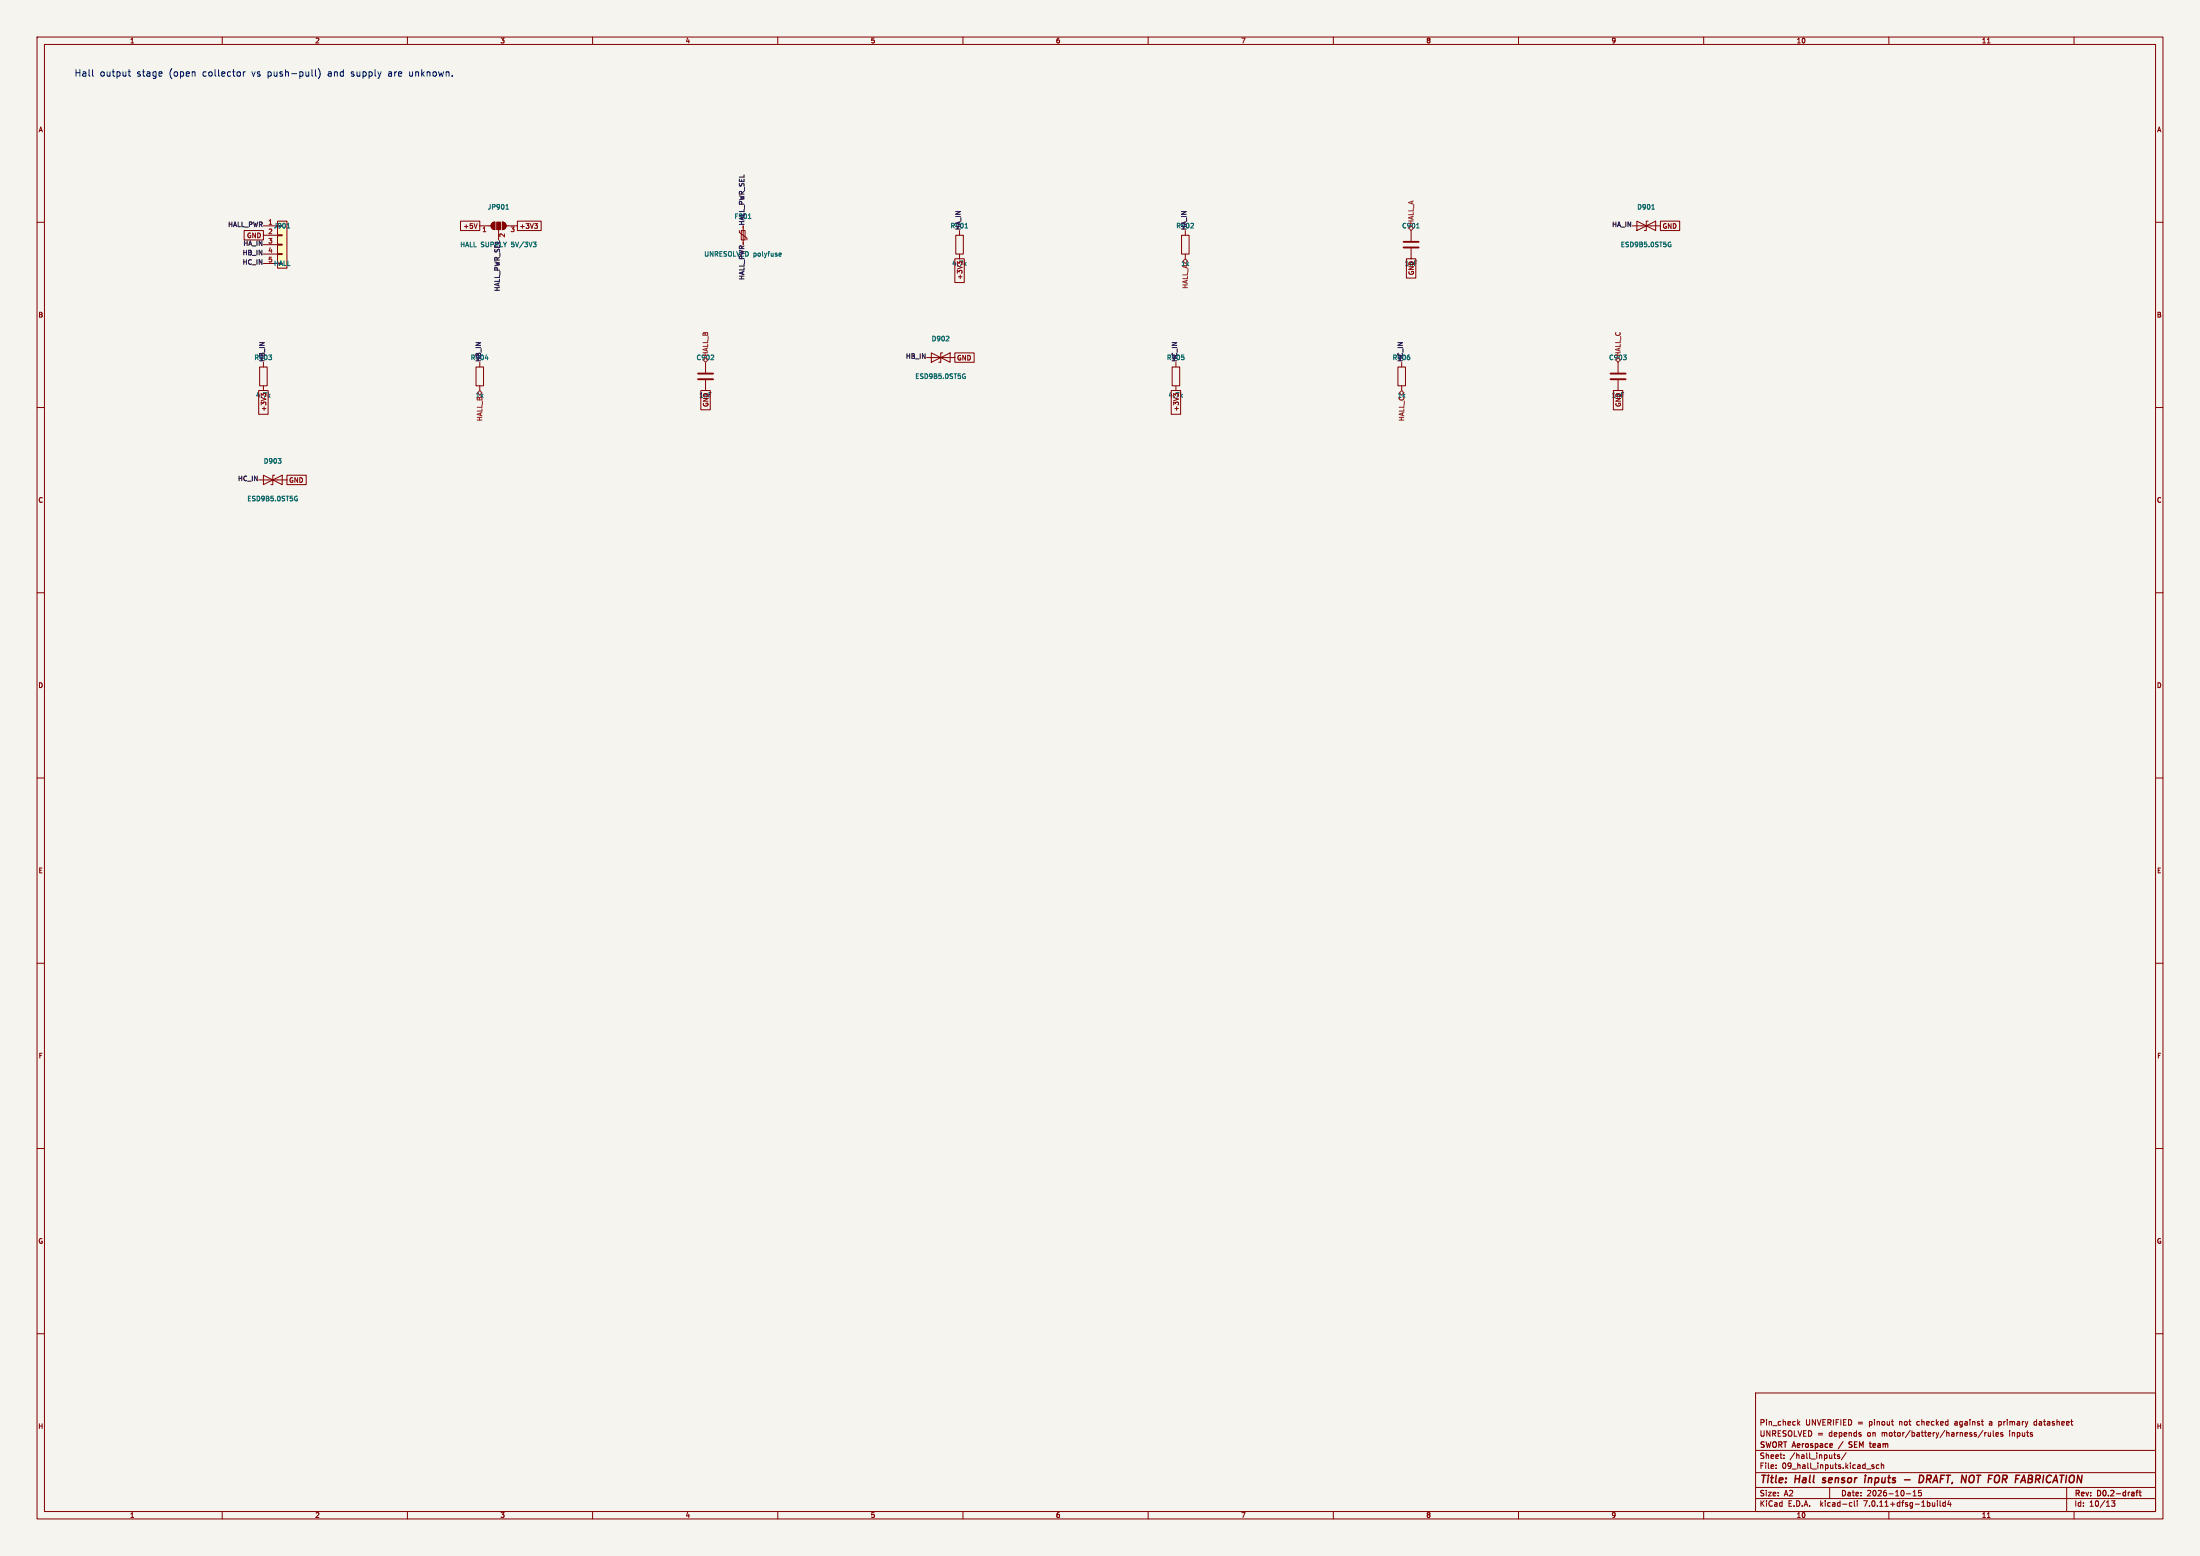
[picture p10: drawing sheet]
<svg xmlns="http://www.w3.org/2000/svg" width="594mm" height="420mm" viewBox="0 0 594 420" stroke-linecap="round" stroke-linejoin="round" font-family="sans-serif">
<path d="M0 0h594v420h-594z" fill="#f5f4ef" stroke="#f5f4ef" stroke-width=".27"/>
<g fill="none" stroke="#840000" stroke-width=".27">
<path d="M10 10h574v400h-574zM12 12h570v396h-570zM60 10v2M110 10v2M160 10v2M210 10v2M260 10v2M310 10v2M360 10v2M410 10v2M460 10v2M510 10v2"/>
<path d="M536.6 11.6h.7M560 10v2M10 60h2M74.9 59.7h2.6v12.7h-2.6zM124.3 59.7h5.2v2.5h-5.2zM135.6 59.9a1.02 1.02 0 0 1 1 1.1 1.02 1.02 0 0 1-1 1zM139.7 59.7h6.4v2.5h-6.4zM442 59.7l2.5 1.3-2.5 1.2zM445 59.7h-.5v2.5h-.5M448.3 59.7h5.2v2.5h-5.2zM582 60h2M65.9 62.2h5.2v2.6h-5.2z"/>
<path d="M71.1 61h3.8M71.1 63.5h3.8M71.1 66h3.8M71.1 68.6h3.8M71.1 71.1h3.8M74.9 68.5h1.3v.2h-1.3zM74.9 65.9h1.3v.3h-1.3zM74.9 63.4h1.3v.2h-1.3zM128.8 60.4l-.4 1.2M129.5 61h3.1M132.9 60.2l.7-.3v2.1a1.02 1.02 0 0 1-.9-.7 1.02 1.02 0 0 1 .2-1.1zM134.6 62v2.8"/>
<path d="M136.7 61h3M144.3 60.4h.8l-.4 .4M144.9 60.8l.2 .3-.2 .5M199.6 62.2v.5l2.1 1.6v.5M200.2 62.2h1v2.6h-1zM200.7 61v5M257.8 69.9h2.5v6.4h-2.5zM258.1 63.5h2v5.1h-2zM259.1 62.2v1.3M259.1 68.6v1.3M319 63.5h2.1v5.1h-2.1zM320 62.2v1.3"/>
<path d="M320 68.6v1.3M379.7 69.9h2.6v5.2h-2.6zM381 62.2v2.8M381 67.1v2.8M440.7 61h7.6M444.5 61l2.5-1.3v2.5zM70.1 99.1h2v5h-2zM71.1 97.8v1.3M128.5 99.1h2.1v5h-2.1zM129.5 97.8v1.3M190.5 97.8v2.8M250.2 96.5h7.6"/>
<path d="M251.5 95.3l2.5 1.2-2.5 1.3zM254 96.5l2.5-1.2v2.5zM254.5 95.3h-.5v2.5h-.5M257.8 95.3h5.2v2.5h-5.2zM316.5 99.1h2v5h-2zM317.5 97.8v1.3M377.4 99.1h2.1v5h-2.1zM378.5 97.8v1.3M436.9 97.8v2.8M10 110h2M69.8 105.4h2.6v6.4h-2.6zM71.1 104.1v1.3"/>
<path d="M129.5 104.1v1.3M189.2 105.4h2.6v5.2h-2.6zM190.5 102.6v2.8M316.2 105.4h2.6v6.4h-2.6zM317.5 104.1v1.3M378.5 104.1v1.3M435.6 105.4h2.5v5.2h-2.5zM436.9 102.6v2.8M582 110h2M69.8 129.5h7.7M71.1 128.3l2.6 1.2-2.6 1.3zM73.7 129.5l2.5-1.2v2.5z"/>
<path d="M74.2 128.3h-.5v2.5h-.5M77.5 128.3h5.2v2.5h-5.2zM10 160h2M582 160h2M10 210h2M582 210h2M10 260h2M582 260h2M10 310h2M582 310h2M10 360h2M474 376h108v32h-108z"/>
<path d="M582 360h2M474 397.5h108M474 391.5h108M479.5 396.2v.2M479.5 395.4v.2M481.7 393.5v.2M481.7 392.7v.2M485.4 383.2v1.5M485.5 384.1l.5 .6M486 383.7l-.6 .5M495.1 392.7h.6M495.3 392.2v1.3l.4 .2"/>
<path d="M496.7 392.7h-.4l-.2 .2 .1 .2 .5 .1v.4h-.6M498.5 392.1l-1.3 1.9M502.5 387.2v.4M504 396.5h1.1M506 395.4h-.4l-.2 .2 .1 .2 .5 .1v.4h-.6M507.3 395.4h-.4l-.3 .3 .1 .6h.6M508 395.5l.5-.1 .1 1M508 394.9v1.5M510.7 383.7h.5M511.1 384.7h.1M535.4 386.1l-1.3 1.9M535.9 386.7v1"/>
<path d="M536.3 386.7l-.4 .3M536.8 386.7l.1 .9 .6-.1M537.2 384.2v.4M537.5 386.7v1M538.2 386.2v1.3l.2 .2M538.9 387.2l.7-.2-.1-.3h-.4l-.2 .2 .1 .7h.5M539.7 384.6l.4 .1M539.7 383.7v1.5M540.1 383.7h-.4M540.7 386.7h-.3l-.2 .2v.2l.5 .1v.4h-.5M549.7 383.7l-.5 .3v.5l.5 .2M60 408v2"/>
<path d="M110 408v2M160 408v2M210 408v2M260 408v2M310 408v2M360 408v2M410 408v2M460 408v2M474 404.5h108M474 401.5h108M494 401.5v3M499.6 405.6h.4"/>
<path d="M500 406.5l-.4 .1M500.7 405.1v1.3l.2 .2M501.5 405.1v.1M501.5 405.6v1M510 408v2M514.7 403.2h1.2M516.5 403.8h.9M516.5 402.7l.5-.4v1.5M518.7 402.3h-.7v.7l.7-.1v.7l-.2 .2-.5-.2M523.1 405.1v.1M523.1 405.6v1M523.8 405.1v1.3l.2 .2"/>
<path d="M525.2 405.6h-.4l-.3 .3 .2 .6h.5M525.2 405.1v1.5M526.2 405l-.3 1.1h.9M526.6 405.6v1M536.6 409.6h.7M558 401.5v6.5M560 408v2M570.1 405.1h.9l-.5 .5 .5 .2v.6l-.3 .2-.6-.2"/>
</g>
<path d="M497.6 389.1l-1.3 1.9M499.2 390.6h.7M500.1 389.2h-.6l-.3 .3 .1 .3 .6 .2M506.2 389.7l-.5 .2 .1 .7 .4 .1M506.4 390l-.7 .2M576.7 402.8h.6M577.3 402.3l-.4 .2v1.3M577.6 402.8h.5M577.8 402.3v1.3l.3 .2" fill="none" stroke="#840000" stroke-width=".3"/>
<path d="M492.3 399l-.1 .4M503.6 398.9l-.2 1.3M503.7 398.2v.2M514.2 399.4h1.5M520.2 399.2h.8M521.1 398.2h-.7l-.3 2M532.3 398.2h.3l.4 .3M533 399.5l-.2 .4-.4 .3M548.6 399.2l.2 .3-.2 .5M548.6 398.3l.2 .3-.2 .4M492 400.1l.2 .1M518.1 400.2l.3-2a1 1 0 0 1 1.1 .7 1 1 0 0 1-.6 1.2l-.3 .1" fill="none" stroke="#840000" stroke-width=".4"/>
<g fill="none" stroke="#006464" stroke-width=".27">
<path d="M136.6 56.5h.7M136.8 55.4l.1-.2v1.3M202.1 59h.7M446 56.5h.7M77.5 61.5h.8M144 65.3h.7l-.4 .5M144.5 65.8l.2 .3-.2 .5M210.4 69.1h.5M210.4 68.4l.4-.1 .1 .3-.6 .1M260.6 61.5h.7M382.5 61.5h.7M450.8 65.3l.3 .1"/>
<path d="M450.9 66.1h.3v.4l-.4 .1M131 96.7h.8M260.3 100.9l.3 .1M260.4 101.6h.3v.5l-.4 .1M79.9 133.9l.4 .1M80.1 134.7h.2v.4l-.4 .1"/>
</g>
<path d="M379 66.8h4M379 65.3h4M188.5 102.4h4M188.5 100.8h4M434.8 102.4h4.1M434.8 100.8h4.1" fill="none" stroke="#840000" stroke-width=".51"/>
<g fill="#840000" stroke="#840000" stroke-width=".27">
<path d="M132.9 60.2l.7-.3v2.1a1.02 1.02 0 0 1-.9-.7 1.02 1.02 0 0 1 .2-1.1z"/>
<path d="M134.1 59.9h1v2.1h-1z"/>
<path d="M135.6 59.9a1.02 1.02 0 0 1 1 1.1 1.02 1.02 0 0 1-1 1z"/>
</g>
<path d="M74.9 59.7h2.6v12.7h-2.6z" fill="#ffffc2" stroke="#ffffc2" stroke-width=".27"/>
<path d="M319.4 70.5l.6-.6 .7 .6-.7 .6zM128.9 106l.6-.6 .7 .6-.7 .7zM377.8 106l.7-.6 .6 .6-.6 .7z" fill="none" stroke="#725600" stroke-width=".27"/>
<path d="M34.6 19.4h.7M34.8 18.8v1.5l.5 .3M65.7 19.4v1.2M66.2 19.4l-.5 .3M84.2 18.8v1.5l.3 .3M85.2 18.8v1.5l.2 .3M85.9 18.5a2.06 2.06 0 0 1 0 2.8M25 20.3l.2 .3" fill="none" stroke="#0000c2" stroke-width=".27"/>
<g font-size="2.8" fill="#840000">
<text x="475" y="400.9">Title:</text>
<text x="484.7" y="400.9">Hall</text>
<text x="493" y="400.9">sensor</text>
<text x="505.1" y="400.9">inputs</text>
<text x="516.6" y="400.9">-</text>
<text x="521.4" y="400.9">DRAFT,</text>
<text x="533.6" y="400.9">NOT FOR</text>
<text x="549.8" y="400.9">FABRICATION</text>
</g>
<g font-size="2.5" fill="#0000c2">
<text x="20" y="20.9">Hall</text>
<text x="26.9" y="20.9">output</text>
<text x="36.9" y="20.9">stage</text>
<text x="45.7" y="20.9">(open</text>
<text x="54.8" y="20.9">collector</text>
<text x="68.1" y="20.9">vs</text>
<text x="72.4" y="20.9">push-pull)</text>
<text x="88.8" y="20.9">and</text>
<text x="95.2" y="20.9">supply</text>
<text x="105.3" y="20.9">are</text>
<text x="111.1" y="20.9">unknown.</text>
</g>
<g font-size="2.1" fill="#840000">
<text x="475" y="388">UNRESOLVED =</text>
<text x="475" y="385">Pin_check</text>
<text x="487.4" y="385">UNVERIFIED</text>
<text x="493.8" y="388">depends</text>
<text x="501.6" y="385">=</text>
<text x="504.3" y="388">on</text>
<text x="504.8" y="385">pinout</text>
<text x="508.3" y="388">motor/battery/harness/rules</text>
<text x="513.1" y="385">not</text>
<text x="517.9" y="385">checked</text>
<text x="528.3" y="385">against</text>
<text x="537.8" y="385">a</text>
<text x="540.5" y="385">primary</text>
<text x="542.9" y="388">inputs</text>
<text x="550.2" y="385">datasheet</text>
<text x="475" y="394">Sheet:</text>
<text x="475" y="391.2">SWORT Aerospace</text>
<text x="483.2" y="394">/hall_inputs/</text>
<text x="500.5" y="391.2">SEM</text>
<text x="506.8" y="391.2">team</text>
<text x="475" y="396.7">File:</text>
<text x="481.1" y="396.7">09_hall_inputs.kicad_sch</text>
<text x="475" y="406.9">KiCad</text>
<text x="475" y="404.1">Size:</text>
<text x="481.7" y="404.1">A2</text>
<text x="482.7" y="406.9">E.D.A.</text>
<text x="491.6" y="406.9">kicad-cli</text>
<text x="497" y="404.1">Date:</text>
<text x="503.5" y="406.9">7.0.11+dfsg-1build4</text>
<text x="504" y="404.1">2026-10-15</text>
<text x="560" y="404.3">Rev:</text>
<text x="560" y="406.9">Id:</text>
<text x="564.1" y="406.9">10/13</text>
<text x="566.4" y="404.3">D0.2-draft</text>
</g>
<g font-size="1.8" fill="#840000">
<text x="35" y="11.9">1</text>
<text x="85" y="11.9">2</text>
<text x="135" y="11.9">3</text>
<text x="185" y="11.9">4</text>
<text x="235" y="11.9">5</text>
<text x="285" y="11.9">6</text>
<text x="335" y="11.9">7</text>
<text x="385" y="11.9">8</text>
<text x="435" y="11.9">9</text>
<text x="485" y="11.9">10</text>
<text x="535" y="11.9">11</text>
<text x="10.3" y="35.9">A</text>
<text x="582.3" y="35.9">A</text>
<text x="66.6" y="64.5">GND</text>
<text x="125" y="61.9">+5V</text>
<text x="140.2" y="61.9">+3V3</text>
<text x="448.8" y="61.9">GND</text>
<text x="257" y="72">4.7k</text>
<text x="379.2" y="72">1nF</text>
<text x="260" y="75.6" transform="rotate(-90 260 75.6)">+3V3</text>
<text x="382" y="74.4" transform="rotate(-90 382 74.4)">GND</text>
<text x="10.3" y="85.9">B</text>
<text x="582.3" y="85.9">B</text>
<text x="258.3" y="97.5">GND</text>
<text x="69" y="107.5">4.7k</text>
<text x="188.7" y="107.5">1nF</text>
<text x="315.4" y="107.5">4.7k</text>
<text x="435.1" y="107.5">1nF</text>
<text x="72.1" y="111.2" transform="rotate(-90 72.1 111.2)">+3V3</text>
<text x="191.5" y="110" transform="rotate(-90 191.5 110)">GND</text>
<text x="318.5" y="111.2" transform="rotate(-90 318.5 111.2)">+3V3</text>
<text x="437.8" y="110" transform="rotate(-90 437.8 110)">GND</text>
<text x="77.9" y="130.5">GND</text>
<text x="10.3" y="135.9">C</text>
<text x="582.3" y="135.9">C</text>
<text x="10.3" y="185.9">D</text>
<text x="582.3" y="185.9">D</text>
<text x="10.3" y="235.9">E</text>
<text x="582.3" y="235.9">E</text>
<text x="10.3" y="285.9">F</text>
<text x="582.3" y="285.9">F</text>
<text x="10.3" y="335.9">G</text>
<text x="582.3" y="335.9">G</text>
<text x="10.2" y="385.9">H</text>
<text x="582.2" y="385.9">H</text>
<text x="35" y="409.9">1</text>
<text x="85" y="409.9">2</text>
<text x="135" y="409.9">3</text>
<text x="185" y="409.9">4</text>
<text x="235" y="409.9">5</text>
<text x="285" y="409.9">6</text>
<text x="335" y="409.9">7</text>
<text x="385" y="409.9">8</text>
<text x="435" y="409.9">9</text>
<text x="485" y="409.9">10</text>
<text x="535" y="409.9">11</text>
</g>
<g font-size="1.8" fill="#006464">
<text x="131.6" y="56.7">JP901</text>
<text x="441.9" y="56.7">D901</text>
<text x="73.8" y="61.8">J901</text>
<text x="73.9" y="72">HALL</text>
<text x="138.2" y="66.9">5V/3V3</text>
<text x="190" y="69.4">UNRESOLVED polyfuse</text>
<text x="437.5" y="66.9">ESD9B5.0ST5G</text>
<text x="251.4" y="92.3">D902</text>
<text x="247" y="102.5">ESD9B5.0ST5G</text>
<text x="71.1" y="125.3">D903</text>
<text x="66.7" y="135.5">ESD9B5.0ST5G</text>
</g>
<g font-size="1.8" fill="#0f0f0f">
<text x="198.2" y="59.3">F901</text>
<text x="61.5" y="61.5">HALL_PWR</text>
<text x="201.2" y="61" transform="rotate(-90 201.2 61)">HALL_PWR_SEL</text>
<text x="256.5" y="61.8">R901</text>
<text x="259.6" y="62.2" transform="rotate(-90 259.6 62.2)">HA_IN</text>
<text x="317.5" y="61.8">R902</text>
<text x="320.6" y="62.2" transform="rotate(-90 320.6 62.2)">HA_IN</text>
<text x="435.2" y="61.5">HA_IN</text>
<text x="65.4" y="69.1">HB_IN</text>
<text x="65.4" y="71.6">HC_IN</text>
<text x="65.6" y="66.6">HA_IN</text>
<text x="124.1" y="66.9">HALL SUPPLY</text>
<text x="201.2" y="75.7" transform="rotate(-90 201.2 75.7)">HALL_PWR</text>
<text x="135.1" y="78.8" transform="rotate(-90 135.1 78.8)">HALL_PWR_SEL</text>
<text x="68.6" y="97.4">R903</text>
<text x="71.6" y="97.8" transform="rotate(-90 71.6 97.8)">HB_IN</text>
<text x="127" y="97.4">R904</text>
<text x="130.1" y="97.8" transform="rotate(-90 130.1 97.8)">HB_IN</text>
<text x="244.5" y="97">HB_IN</text>
<text x="314.9" y="97.4">R905</text>
<text x="318" y="97.8" transform="rotate(-90 318 97.8)">HC_IN</text>
<text x="375.9" y="97.4">R906</text>
<text x="379" y="97.8" transform="rotate(-90 379 97.8)">HC_IN</text>
<text x="64.1" y="130.1">HC_IN</text>
</g>
<g font-size="1.8" fill="#a90000">
<text x="72.3" y="60.7">1</text>
<text x="72.3" y="63.2">2</text>
<text x="72.3" y="65.8">3</text>
<text x="130.1" y="62.9">1</text>
<text x="136.6" y="64.2" transform="rotate(-90 136.6 64.2)">2</text>
<text x="137.7" y="62.9">3</text>
<text x="72.3" y="68.3">4</text>
<text x="72.3" y="70.9">5</text>
</g>
<g font-size="1.8" fill="#725600">
<text x="378.4" y="61.8">C901</text>
<text x="381.9" y="60.8" transform="rotate(-90 381.9 60.8)">HALL_A</text>
<text x="318.8" y="72">1k</text>
<text x="320.9" y="78" transform="rotate(-90 320.9 78)">HALL_A</text>
<text x="187.9" y="97.4">C902</text>
<text x="191.4" y="96.3" transform="rotate(-90 191.4 96.3)">HALL_B</text>
<text x="434.3" y="97.4">C903</text>
<text x="437.7" y="96.3" transform="rotate(-90 437.7 96.3)">HALL_C</text>
<text x="128.3" y="107.5">1k</text>
<text x="377.2" y="107.5">1k</text>
<text x="130.4" y="113.8" transform="rotate(-90 130.4 113.8)">HALL_B</text>
<text x="379.3" y="113.8" transform="rotate(-90 379.3 113.8)">HALL_C</text>
</g>
</svg>
